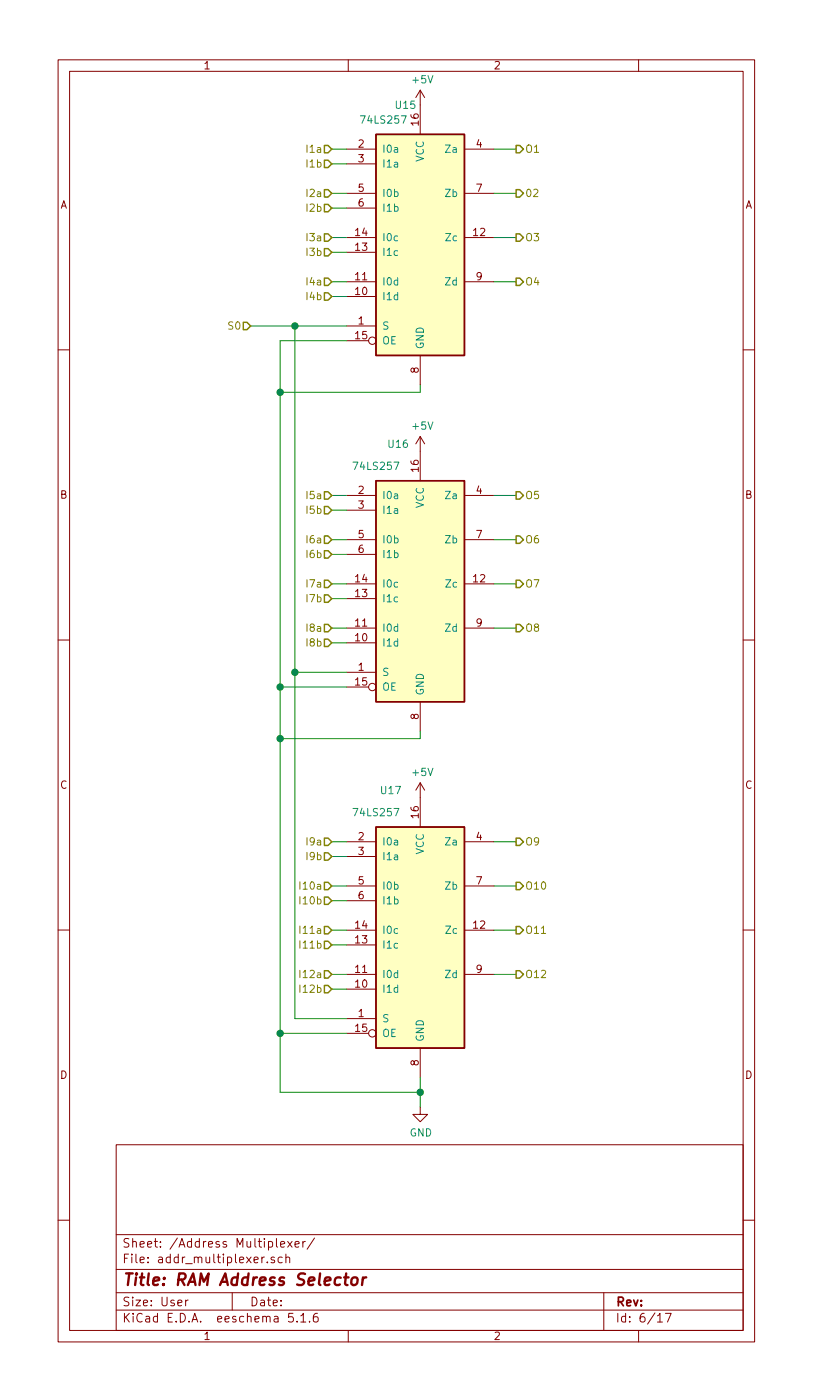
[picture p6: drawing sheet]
<svg xmlns="http://www.w3.org/2000/svg" width="140mm" height="241mm" viewBox="0 0 140 241" stroke-linecap="round" stroke-linejoin="round" font-family="sans-serif">
<g fill="none" stroke="#840000" stroke-width=".17">
<path d="M10 10.3h120v221h-120zM12 12.3h116v217h-116zM60 10.3v2M72.4 15.5v7.7M72.4 15.5l-.8 1.3M72.4 15.5l.8 1.3M110 10.3v2M59.7 25.7h5.1M59.7 28.2h5.1M59.7 33.3h5.1M59.7 35.9h5.1M80 25.7h5.1"/>
<path d="M80 33.3h5.1M59.7 56.2h5.1M59.7 51.1h5.1M59.7 48.6h5.1M59.7 40.9h5.1M59.7 43.5h5.1M59.7 58.7h3.8M80 48.6h5.1M80 40.9h5.1M10 60.3h2M72.4 61.3v5M72.4 75.2v7.7"/>
<path d="M72.4 75.2l-.8 1.3M72.4 75.2l.8 1.3M128 60.3h2M59.7 85.4h5.1M59.7 87.9h5.1M59.7 93h5.1M59.7 95.6h5.1M80 85.4h5.1M80 93h5.1M10 110.3h2M59.7 115.9h5.1M59.7 110.8h5.1"/>
<path d="M59.7 108.3h5.1M59.7 100.6h5.1M59.7 103.2h5.1M59.7 118.4h3.8M80 108.3h5.1M80 100.6h5.1M128 110.3h2M72.4 121v5M72.4 134.9v7.6M72.4 134.9l-.8 1.3M72.4 134.9l.8 1.3M59.7 145.1h5.1"/>
<path d="M59.7 147.6h5.1M59.7 152.7h5.1M59.7 155.2h5.1M80 145.1h5.1M80 152.7h5.1M10 160.3h2M59.7 175.6h5.1M59.7 170.5h5.1M59.7 167.9h5.1M59.7 160.3h5.1M59.7 162.9h5.1M59.7 178.1h3.8"/>
<path d="M80 167.9h5.1M80 160.3h5.1M128 160.3h2M20 197.3h108v32h-108zM72.4 190.8v1.3h1.3l-1.3 1.2-1.3-1.2h1.3M72.4 180.6v5.1M10 210.3h2M20 218.8h108M20 212.8h108M45.5 216.7h-.2l-.2 .2M46.1 217.5v.2M47.3 216.7a.37 .37 0 0 0-.6 .2l.1 .2 .5 .1v.2l-.2 .3-.4-.1"/>
<path d="M48.3 214.5l.7-.2v-.3h-.5l-.2 .2 .1 .7h.6M48.6 216.7h-.4l-.3 .2 .1 .6 .2 .2 .4-.1M49.3 216.8v-.1a.37 .37 0 0 1 .6 .2v.8M49.3 216.2v1.5M49.6 214l.7 1M50.3 214l-.7 1M50.8 214.5l.7-.2v-.3h-.4l-.3 .2 .1 .7h.6M52.2 214v1M52.6 214h-.3l-.1 .2M54.2 213.4l-1.3 1.9M128 210.3h2M20 225.8h108"/>
<path d="M20 222.8h108M32 224.1v1M32.4 224.1l-.3 .1-.1 .2M40 222.8v3M50.5 226.4h-.7l-.1 .7 .2-.2 .5 .1 .1 .2v.5l-.2 .2-.6-.2M51.2 227.7v.2M51.8 226.8l.4-.4v1.5M51.8 227.9h.9M53.3 227.7v.2M54.7 226.4a.59 .59 0 0 0-.7 .6v.7l.3 .2 .5-.2v-.5l-.1-.2-.4-.1-.3 .3M60 229.3v2M104 222.8v6.5"/>
<path d="M110 229.3v2M113.3 226.8l.4-.4v1.5M113.3 227.9h.8M114.6 226.4h1l-.6 1.5"/>
<circle cx="64.1" cy="58.7" r=".63"/>
<circle cx="64.1" cy="118.4" r=".63"/>
<circle cx="64.1" cy="178.1" r=".63"/>
</g>
<path d="M59.6 219.5l-.2 1.7 .1 .2 .4 .1M59.3 220.2h.7M60.8 220.2a.53 .53 0 0 1 .8 .3l-.1 .6a.54 .54 0 0 1-.5 .4 .54 .54 0 0 1-.5-.4l.1-.6zM62.5 220.2l-.1 1.3M63.1 220.2a.54 .54 0 0 0-.6 .3" fill="none" stroke="#840000" stroke-width=".41"/>
<g fill="#ffffc2" stroke="#ffffc2" stroke-width=".17">
<path d="M64.8 82.9h15.2v38.1h-15.2z"/>
<path d="M64.8 23.2h15.2v38.1h-15.2z"/>
<path d="M64.8 142.5h15.2v38.1h-15.2z"/>
</g>
<path d="M64.8 23.2h15.2v38.1h-15.2zM64.8 82.9h15.2v38.1h-15.2zM64.8 142.5h15.2v38.1h-15.2z" fill="none" stroke="#840000" stroke-width=".25"/>
<g fill="none" stroke="#008400" stroke-width=".17">
<path d="M57.1 25.7h2.6M57.1 33.3h2.6M57.1 35.9h2.6M57.1 28.2h2.6M85.1 25.7h3.8M85.1 33.3h3.8M43.2 56.2h16.5M50.8 56.2v119.4h8.9M57.1 40.9h2.6M57.1 48.6h2.6M57.1 51.1h2.6M57.1 43.5h2.6"/>
<path d="M59.7 58.7h-11.4v129.6h24.1M85.1 40.9h3.8M85.1 48.6h3.8M72.4 66.3v1.3h-24.1M57.1 85.4h2.6M57.1 93h2.6M57.1 95.6h2.6M57.1 87.9h2.6M85.1 85.4h3.8M85.1 93h3.8M48.3 118.4h11.4M50.8 115.9h8.9"/>
<path d="M57.1 100.6h2.6M57.1 108.3h2.6M57.1 110.8h2.6M57.1 103.2h2.6M85.1 100.6h3.8M85.1 108.3h3.8M72.4 126v1.3h-24.1M57.1 145.1h2.6M57.1 152.7h2.6M57.1 147.6h2.6M57.1 155.2h2.6M85.1 145.1h3.8"/>
<path d="M85.1 152.7h3.8M48.3 178.1h11.4M57.1 167.9h2.6M57.1 160.3h2.6M57.1 162.9h2.6M57.1 170.5h2.6M85.1 167.9h3.8M85.1 160.3h3.8M72.4 185.7v5.1"/>
</g>
<g fill="none" stroke="#848400" stroke-width=".25">
<path d="M55.9 35.2h.6l.6 .7-.6 .6h-.6zM55.9 25.1h.6l.6 .6-.6 .6h-.6zM55.9 32.7h.6l.6 .6-.6 .7h-.6zM55.9 27.6h.6l.6 .6-.6 .7h-.6zM88.9 25.1h.6l.7 .6-.7 .6h-.6zM88.9 32.7h.6l.7 .6-.7 .7h-.6zM41.9 55.5h.6l.7 .7-.7 .6h-.6zM55.9 50.5h.6l.6 .6-.6 .6h-.6zM55.9 40.3h.6l.6 .6-.6 .7h-.6zM55.9 47.9h.6l.6 .7-.6 .6h-.6zM55.9 42.8h.6l.6 .7-.6 .6h-.6zM88.9 40.3h.6l.7 .6-.7 .7h-.6z"/>
<path d="M88.9 47.9h.6l.7 .7-.7 .6h-.6zM55.9 94.9h.6l.6 .7-.6 .6h-.6zM55.9 87.3h.6l.6 .6-.6 .7h-.6zM55.9 84.8h.6l.6 .6-.6 .6h-.6zM55.9 92.4h.6l.6 .6-.6 .6h-.6zM55.9 100h.6l.6 .6-.6 .7h-.6zM88.9 84.8h.6l.7 .6-.7 .6h-.6zM88.9 92.4h.6l.7 .6-.7 .6h-.6zM88.9 100h.6l.7 .6-.7 .7h-.6zM55.9 110.2h.6l.6 .6-.6 .6h-.6zM55.9 102.5h.6l.6 .7-.6 .6h-.6zM55.9 107.6h.6l.6 .7-.6 .6h-.6z"/>
<path d="M88.9 107.6h.6l.7 .7-.7 .6h-.6zM55.9 154.6h.6l.6 .6-.6 .7h-.6zM55.9 147h.6l.6 .6-.6 .7h-.6zM55.9 144.4h.6l.6 .7-.6 .6h-.6zM55.9 152.1h.6l.6 .6-.6 .6h-.6zM55.9 159.7h.6l.6 .6-.6 .7h-.6zM88.9 144.4h.6l.7 .7-.7 .6h-.6zM88.9 152.1h.6l.7 .6-.7 .6h-.6zM88.9 159.7h.6l.7 .6-.7 .7h-.6zM55.9 169.8h.6l.6 .7-.6 .6h-.6zM55.9 162.2h.6l.6 .7-.6 .6h-.6zM55.9 167.3h.6l.6 .6-.6 .7h-.6z"/>
<path d="M88.9 167.3h.6l.7 .6-.7 .7h-.6z"/>
</g>
<path d="M51.7 152v1.3M51.7 159.6v1.3M51.7 167.2v1.3" fill="none" stroke="#848400" stroke-width=".17"/>
<g fill="#008400" stroke="#008400" stroke-width=".25">
<circle cx="50.8" cy="115.9" r=".51"/>
<circle cx="50.8" cy="56.2" r=".51"/>
<circle cx="48.3" cy="118.4" r=".51"/>
<circle cx="48.3" cy="178.1" r=".51"/>
<circle cx="72.4" cy="188.3" r=".51"/>
<circle cx="48.3" cy="67.6" r=".51"/>
<circle cx="48.3" cy="127.3" r=".51"/>
</g>
<text font-size="2.8" fill="#840000" x="21" y="221.6">Title: RAM Address Selector</text>
<g font-size="2.1" fill="#840000">
<text x="21" y="215">Sheet: /Address Multiplexer/</text>
<text x="21" y="217.7">File: addr_multiplexer.sch</text>
<text x="21" y="227.9">KiCad E.D.A. eeschema 5.1.6</text>
<text x="21" y="225.1">Size: User</text>
<text x="43" y="225.1">Date:</text>
<text x="106" y="225.1">Rev:</text>
<text x="106" y="227.9">Id: 6/17</text>
</g>
<g font-size="1.8" fill="#840000">
<text x="35" y="11.9">1</text>
<text x="85" y="11.9">2</text>
<text x="72.1" y="21.6" transform="rotate(-90 72.1 21.6)">16</text>
<text x="61.7" y="25.5">2</text>
<text x="61.7" y="28">3</text>
<text x="82.1" y="25.5">4</text>
<text x="10.4" y="35.9">A</text>
<text x="61.7" y="33.1">5</text>
<text x="61.7" y="35.6">6</text>
<text x="82.1" y="33.1">7</text>
<text x="128.4" y="35.9">A</text>
<text x="61.3" y="40.7">14</text>
<text x="81.6" y="40.7">12</text>
<text x="61.3" y="43.2">13</text>
<text x="61.3" y="50.9">10</text>
<text x="61.3" y="48.3">11</text>
<text x="82.1" y="48.3">9</text>
<text x="61.3" y="58.5">15</text>
<text x="61.7" y="55.9">1</text>
<text x="72.1" y="64.3" transform="rotate(-90 72.1 64.3)">8</text>
<text x="72.1" y="81.3" transform="rotate(-90 72.1 81.3)">16</text>
<text x="10.4" y="85.9">B</text>
<text x="61.7" y="85.1">2</text>
<text x="61.7" y="87.7">3</text>
<text x="82.1" y="85.1">4</text>
<text x="128.4" y="85.9">B</text>
<text x="61.7" y="92.8">5</text>
<text x="61.7" y="95.3">6</text>
<text x="82.1" y="92.8">7</text>
<text x="61.3" y="100.4">14</text>
<text x="81.6" y="100.4">12</text>
<text x="61.3" y="102.9">13</text>
<text x="61.3" y="110.5">10</text>
<text x="61.3" y="108">11</text>
<text x="82.1" y="108">9</text>
<text x="61.3" y="118.2">15</text>
<text x="61.7" y="115.6">1</text>
<text x="72.1" y="124" transform="rotate(-90 72.1 124)">8</text>
<text x="10.4" y="135.9">C</text>
<text x="128.4" y="135.9">C</text>
<text x="72.1" y="141" transform="rotate(-90 72.1 141)">16</text>
<text x="61.7" y="144.8">2</text>
<text x="61.7" y="147.4">3</text>
<text x="82.1" y="144.8">4</text>
<text x="61.7" y="152.5">5</text>
<text x="61.7" y="155">6</text>
<text x="82.1" y="152.5">7</text>
<text x="61.3" y="160.1">14</text>
<text x="81.6" y="160.1">12</text>
<text x="61.3" y="167.7">11</text>
<text x="61.3" y="162.6">13</text>
<text x="82.1" y="167.7">9</text>
<text x="61.3" y="170.2">10</text>
<text x="61.3" y="177.9">15</text>
<text x="61.7" y="175.3">1</text>
<text x="10.4" y="185.9">D</text>
<text x="72.1" y="183.7" transform="rotate(-90 72.1 183.7)">8</text>
<text x="128.4" y="185.9">D</text>
<text x="35" y="230.9">1</text>
<text x="85" y="230.9">2</text>
</g>
<g font-size="1.8" fill="#008484">
<text x="71.2" y="14.4">+5V</text>
<text x="62.5" y="21.3">74LS257</text>
<text x="68.2" y="18.8">U15</text>
<text x="65.8" y="26.3">I0a</text>
<text x="65.8" y="28.9">I1a</text>
<text x="73" y="27.9" transform="rotate(-90 73 27.9)">VCC</text>
<text x="76.9" y="26.3">Za</text>
<text x="65.8" y="34">I0b</text>
<text x="76.8" y="34">Zb</text>
<text x="65.8" y="41.6">I0c</text>
<text x="65.8" y="36.5">I1b</text>
<text x="76.9" y="41.6">Zc</text>
<text x="65.8" y="44.1">I1c</text>
<text x="65.8" y="51.7">I1d</text>
<text x="65.8" y="49.2">I0d</text>
<text x="76.8" y="49.2">Zd</text>
<text x="65.8" y="56.8">S</text>
<text x="65.8" y="59.4">OE</text>
<text x="73" y="60.2" transform="rotate(-90 73 60.2)">GND</text>
<text x="67" y="77.2">U16</text>
<text x="71.2" y="74.1">+5V</text>
<text x="61.2" y="81">74LS257</text>
<text x="65.8" y="86">I0a</text>
<text x="65.8" y="88.6">I1a</text>
<text x="73" y="87.6" transform="rotate(-90 73 87.6)">VCC</text>
<text x="76.9" y="86">Za</text>
<text x="65.8" y="93.6">I0b</text>
<text x="76.8" y="93.6">Zb</text>
<text x="65.8" y="101.3">I0c</text>
<text x="65.8" y="96.2">I1b</text>
<text x="76.9" y="101.3">Zc</text>
<text x="65.8" y="103.8">I1c</text>
<text x="65.8" y="111.4">I1d</text>
<text x="65.8" y="108.9">I0d</text>
<text x="76.8" y="108.9">Zd</text>
<text x="65.8" y="116.5">S</text>
<text x="65.8" y="119">OE</text>
<text x="73" y="119.9" transform="rotate(-90 73 119.9)">GND</text>
<text x="65.7" y="136.9">U17</text>
<text x="71.2" y="133.8">+5V</text>
<text x="61.2" y="140.7">74LS257</text>
<text x="65.8" y="145.7">I0a</text>
<text x="65.8" y="148.3">I1a</text>
<text x="73" y="147.3" transform="rotate(-90 73 147.3)">VCC</text>
<text x="76.9" y="145.7">Za</text>
<text x="65.8" y="153.3">I0b</text>
<text x="65.8" y="155.9">I1b</text>
<text x="76.8" y="153.3">Zb</text>
<text x="65.8" y="161">I0c</text>
<text x="76.9" y="161">Zc</text>
<text x="65.8" y="163.5">I1c</text>
<text x="65.8" y="171.1">I1d</text>
<text x="65.8" y="168.6">I0d</text>
<text x="76.8" y="168.6">Zd</text>
<text x="65.8" y="176.2">S</text>
<text x="65.8" y="178.7">OE</text>
<text x="73" y="179.6" transform="rotate(-90 73 179.6)">GND</text>
<text x="70.6" y="195.9">GND</text>
</g>
<g font-size="1.8" fill="#848400">
<text x="53.1" y="28.9">I1b</text>
<text x="53.2" y="26.3">I1a</text>
<text x="90.4" y="26.3">O1</text>
<text x="53.2" y="34">I2a</text>
<text x="90.4" y="34">02</text>
<text x="53.1" y="36.5">I2b</text>
<text x="53.2" y="41.6">I3a</text>
<text x="90.4" y="41.6">O3</text>
<text x="53.1" y="44.1">I3b</text>
<text x="53.1" y="51.7">I4b</text>
<text x="53.2" y="49.2">I4a</text>
<text x="90.4" y="49.2">O4</text>
<text x="39.5" y="56.8">S0</text>
<text x="53.1" y="88.6">I5b</text>
<text x="53.2" y="86">I5a</text>
<text x="90.4" y="86">O5</text>
<text x="53.2" y="93.6">I6a</text>
<text x="90.4" y="93.6">O6</text>
<text x="53.1" y="96.2">I6b</text>
<text x="53.2" y="101.3">I7a</text>
<text x="90.4" y="101.3">O7</text>
<text x="53.1" y="103.8">I7b</text>
<text x="53.1" y="111.4">I8b</text>
<text x="53.2" y="108.9">I8a</text>
<text x="90.4" y="108.9">O8</text>
<text x="53.1" y="148.3">I9b</text>
<text x="53.2" y="145.7">I9a</text>
<text x="90.4" y="145.7">O9</text>
<text x="52.1" y="155.9">I10b</text>
<text x="52.2" y="153.3">I10a</text>
<text x="90.4" y="153.3">O10</text>
<text x="52.2" y="161">I11a</text>
<text x="90.4" y="161">O11</text>
<text x="52.1" y="163.5">I11b</text>
<text x="52.1" y="171.1">I12b</text>
<text x="52.2" y="168.6">I12a</text>
<text x="90.4" y="168.6">O12</text>
</g>
</svg>
